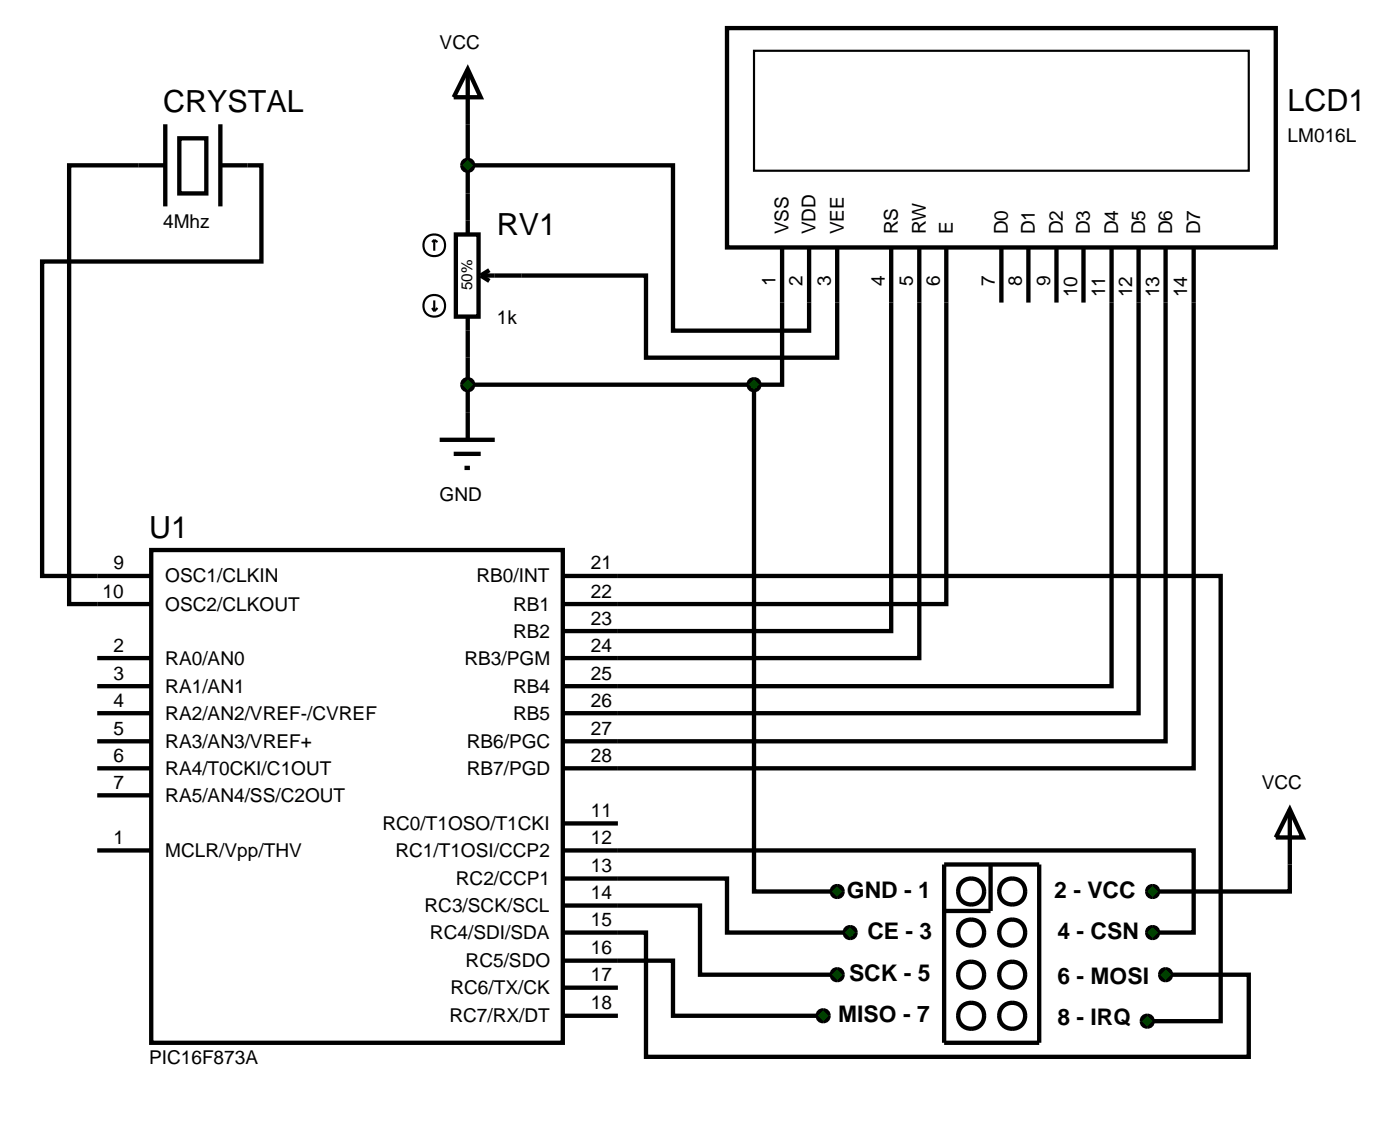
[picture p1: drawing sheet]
<svg xmlns="http://www.w3.org/2000/svg" width="130mm" height="104mm" viewBox="0 0 130 104" stroke-linecap="round" stroke-linejoin="round" font-family="sans-serif">
<g fill="none" stroke="#000" stroke-width=".4">
<path d="M12.8 15.3h-6.4v40.6h7.6M22.9 15.3h1.3v8.9h-20.3v29.1h10.1M43.3 15.3h19v15.3h12.6v-7.7M43.3 6.4l1.2 2.6h-2.5zM43.3 6.4v15.3M67.3 2.6h50.8v20.3h-50.8zM42.2 21.7h2.1v7.6h-2.1zM43.3 29.3v11.4M43.3 35.6h26.5M44.5 25.5l.8 .5M45.3 25l-.8 .5M69.8 35.6v46.9h7.7"/>
<path d="M72.4 22.9v12.7h-2.6M77.5 22.9v10.2h-17.7v-7.6h-15.3M82.5 22.9v35.5h-30.4M85.1 22.9v38h-33M87.6 22.9v33h-35.5M92.7 22.9v5.1M95.2 22.9v5.1M97.8 22.9v5.1M100.3 22.9v5.1M102.9 22.9v40.6h-50.8M105.4 22.9v43.1h-53.3M107.9 22.9v45.7h-55.8"/>
<path d="M110.5 22.9v48.2h-58.4M14 50.9h38.1v45.6h-38.1zM40.7 40.7h5.1M42 42h2.5M43 43.3h.5M52.1 53.3h60.9v41.2h-6.8M9 60.9h5M9 63.5h5M9 66h5M9 71.1h5M9 73.6h5M9 78.7h5"/>
<path d="M9 68.6h5M52.1 78.7h58.4v7.6h-3.8M52.1 76.2h5.1M52.1 81.3h15.2v5h11.4M52.1 83.8h12.7v6.4h12.7M52.1 88.9h10.2v5.1h13.9M52.1 86.3h7.7v11.5h55.8v-7.6h-7.7M52.1 94h5.1M52.1 91.4h5.1M119.4 80v2.5h-12.7"/>
</g>
<g fill="none" stroke="#000" stroke-width=".2">
<path d="M69.8 4.7h45.8v11.1h-45.8zM40 28.5l.2 .3M40.2 22.2l-.2 .2M40.2 22.2l.3 .2M40.2 22.2v1M40.2 27.8v1M40.5 28.5l-.3 .3"/>
<circle cx="40.2" cy="28.3" r="1.01"/>
<circle cx="40.2" cy="22.7" r="1.01"/>
</g>
<g fill="#004000" stroke="#000" stroke-width=".4">
<path d="M42.9 35.3l.1-.1 .3-.1-.5 .5zM43.3 35.1l.3 .1 .1 .1 .1 .3zM43.8 35.6l-.1 .3-.1 .1-.3 .1zM42.8 35.6l.5 .5-.3-.1-.1-.1z"/>
<path d="M43 14.9l.3-.1-.5 .5 .1-.3zM43.3 14.8l.3 .1 .1 .1 .1 .3zM43.8 15.3l-.1 .3-.1 .1-.3 .1zM42.8 15.3l.5 .5-.3-.1-.1-.1z"/>
</g>
<g fill="#004000">
<path d="M42.8 35.6l.5-.5 .5 .5-.5 .5z"/>
<path d="M43.3 14.8l.5 .5-.5 .5-.5-.5z"/>
</g>
<g fill="none" stroke="#000" stroke-width=".4">
<path d="M87.4 80h8.8v16.5h-8.8zM91.7 80v4.3h-4.3"/>
<circle cx="89.9" cy="82.5" r="1.21"/>
<circle cx="89.9" cy="86.3" r="1.21"/>
<circle cx="89.9" cy="94" r="1.21"/>
<circle cx="89.9" cy="90.2" r="1.21"/>
<circle cx="93.7" cy="82.5" r="1.21"/>
<circle cx="93.7" cy="86.3" r="1.21"/>
<circle cx="93.7" cy="94" r="1.21"/>
<circle cx="93.7" cy="90.2" r="1.21"/>
</g>
<g fill="#004000" stroke="#000" stroke-width=".4">
<path d="M105.9 94.1l.3-.1-.5 .5 .1-.3zM106.2 94l.3 .1 .1 .1 .1 .3zM106.2 95l.5-.5-.1 .3-.1 .1zM105.7 94.5l.5 .5-.3-.1-.1-.1z"/>
<path d="M107.6 89.8l.3-.1-.5 .5 .1-.3zM107.9 89.7l.3 .1 .1 .1 .1 .3zM107.9 90.7l.5-.5-.1 .3-.1 .1zM107.4 90.2l.5 .5-.3-.1-.1-.1z"/>
<path d="M106.3 86l.1-.1 .3-.1-.5 .5zM106.7 85.8l.3 .1 .1 .1 .1 .3zM107.2 86.3l-.1 .3-.1 .1-.3 .1zM106.2 86.3l.5 .5-.3-.1-.1-.1z"/>
</g>
<g fill="#004000">
<path d="M106.2 94l.5 .5-.5 .5-.5-.5z"/>
<path d="M107.9 89.7l.5 .5-.5 .5-.5-.5z"/>
<path d="M106.2 86.3l.5-.5 .5 .5-.5 .5z"/>
</g>
<path d="M119.4 74.9l1.2 2.6h-2.5zM119.4 74.9v5.1" fill="none" stroke="#000" stroke-width=".4"/>
<g fill="#004000" stroke="#000" stroke-width=".4">
<path d="M106.3 82.2l.1-.1 .3-.1-.5 .5zM106.7 82l.3 .1 .1 .1 .1 .3zM107.2 82.5l-.1 .3-.1 .1-.3 .1zM106.2 82.5l.5 .5-.3-.1-.1-.1z"/>
<path d="M78.3 86l.1-.1 .3-.1-.5 .5zM78.7 85.8l.3 .1 .1 .1 .1 .3zM79.2 86.3l-.1 .3-.1 .1-.3 .1zM78.2 86.3l.5 .5-.3-.1-.1-.1z"/>
<path d="M75.9 93.6l.3-.1-.5 .5 .1-.3zM76.2 93.5l.3 .1 .1 .1 .1 .3zM76.2 94.5l.5-.5-.1 .3-.1 .1zM75.7 94l.5 .5-.3-.1-.1-.1z"/>
<path d="M77.2 89.8l.3-.1-.5 .5 .1-.3zM77.5 89.7l.3 .1 .1 .1 .1 .3zM77.5 90.7l.5-.5-.1 .3-.1 .1zM77 90.2l.5 .5-.3-.1-.1-.1z"/>
<path d="M77.2 82.1l.3-.1-.5 .5 .1-.3zM77.5 82l.3 .1 .1 .1 .1 .3zM78 82.5l-.1 .3-.1 .1-.3 .1zM77 82.5l.5 .5-.3-.1-.1-.1z"/>
<path d="M69.4 35.3l.1-.1 .3-.1-.5 .5zM69.8 35.1l.3 .1 .1 .1 .1 .3zM69.8 36.1l.5-.5-.1 .3-.1 .1zM69.3 35.6l.5 .5-.3-.1-.1-.1z"/>
</g>
<g fill="#004000">
<path d="M106.2 82.5l.5-.5 .5 .5-.5 .5z"/>
<path d="M78.2 86.3l.5-.5 .5 .5-.5 .5z"/>
<path d="M76.2 93.5l.5 .5-.5 .5-.5-.5z"/>
<path d="M77.5 89.7l.5 .5-.5 .5-.5-.5z"/>
<path d="M77.5 82l.5 .5-.5 .5-.5-.5z"/>
<path d="M69.3 35.6l.5-.5 .5 .5-.5 .5z"/>
</g>
<path d="M12.8 15.3h2.5M15.3 11.5v7.6M16.6 12.8h2.5v5.1h-2.5zM20.4 11.5v7.6M20.4 15.3h2.5" fill="none" stroke="#000" stroke-width=".4"/>
<g font-size="2.8">
<text x="15.1" y="10.4">CRYSTAL</text>
<text x="119.2" y="10.3">LCD1</text>
<text x="46" y="21.8">RV1</text>
<text x="13.8" y="49.8">U1</text>
</g>
<g font-size="2.1">
<text x="78.4" y="83.1">GND - 1</text>
<text x="97.6" y="83.1">2 - VCC</text>
<text x="80.3" y="86.9">CE - 3</text>
<text x="97.9" y="86.9">4 - CSN</text>
<text x="77.6" y="94.6">MISO - 7</text>
<text x="78.6" y="90.8">SCK - 5</text>
<text x="97.9" y="91">6 - MOSI</text>
<text x="97.9" y="94.8">8 - IRQ</text>
</g>
<g font-size="1.8">
<text x="40.7" y="4.5">VCC</text>
<text x="119.2" y="13.1">LM016L</text>
<text x="15.1" y="21.1">4Mhz</text>
<text x="73" y="21.7" transform="rotate(-90 73 21.7)">VSS</text>
<text x="75.5" y="21.7" transform="rotate(-90 75.5 21.7)">VDD</text>
<text x="78.1" y="21.7" transform="rotate(-90 78.1 21.7)">VEE</text>
<text x="83.1" y="21.7" transform="rotate(-90 83.1 21.7)">RS</text>
<text x="85.7" y="21.7" transform="rotate(-90 85.7 21.7)">RW</text>
<text x="88.2" y="21.7" transform="rotate(-90 88.2 21.7)">E</text>
<text x="93.3" y="21.7" transform="rotate(-90 93.3 21.7)">D0</text>
<text x="95.8" y="21.7" transform="rotate(-90 95.8 21.7)">D1</text>
<text x="98.4" y="21.7" transform="rotate(-90 98.4 21.7)">D2</text>
<text x="100.9" y="21.7" transform="rotate(-90 100.9 21.7)">D3</text>
<text x="103.5" y="21.7" transform="rotate(-90 103.5 21.7)">D4</text>
<text x="106" y="21.7" transform="rotate(-90 106 21.7)">D5</text>
<text x="108.5" y="21.7" transform="rotate(-90 108.5 21.7)">D6</text>
<text x="111.1" y="21.7" transform="rotate(-90 111.1 21.7)">D7</text>
<text x="46" y="30">1k</text>
<text x="71.8" y="26.5" transform="rotate(-90 71.8 26.5)">1</text>
<text x="74.3" y="26.5" transform="rotate(-90 74.3 26.5)">2</text>
<text x="76.9" y="26.5" transform="rotate(-90 76.9 26.5)">3</text>
<text x="81.9" y="26.5" transform="rotate(-90 81.9 26.5)">4</text>
<text x="84.5" y="26.5" transform="rotate(-90 84.5 26.5)">5</text>
<text x="87" y="26.5" transform="rotate(-90 87 26.5)">6</text>
<text x="92.1" y="26.5" transform="rotate(-90 92.1 26.5)">7</text>
<text x="94.6" y="26.5" transform="rotate(-90 94.6 26.5)">8</text>
<text x="97.2" y="26.5" transform="rotate(-90 97.2 26.5)">9</text>
<text x="99.7" y="27.5" transform="rotate(-90 99.7 27.5)">10</text>
<text x="102.3" y="27.5" transform="rotate(-90 102.3 27.5)">11</text>
<text x="104.8" y="27.5" transform="rotate(-90 104.8 27.5)">12</text>
<text x="107.3" y="27.5" transform="rotate(-90 107.3 27.5)">13</text>
<text x="109.9" y="27.5" transform="rotate(-90 109.9 27.5)">14</text>
<text x="40.7" y="46.4">GND</text>
<text x="10.5" y="52.7">9</text>
<text x="15.3" y="53.9">OSC1/CLKIN</text>
<text x="44.1" y="53.9">RB0/INT</text>
<text x="54.7" y="52.7">21</text>
<text x="9.5" y="55.3">10</text>
<text x="15.3" y="56.5">OSC2/CLKOUT</text>
<text x="47.5" y="59">RB2</text>
<text x="47.5" y="56.5">RB1</text>
<text x="54.7" y="57.8">23</text>
<text x="54.7" y="55.3">22</text>
<text x="10.5" y="60.3">2</text>
<text x="10.5" y="62.9">3</text>
<text x="10.5" y="65.4">4</text>
<text x="15.3" y="61.5">RA0/AN0</text>
<text x="15.3" y="64.1">RA1/AN1</text>
<text x="43" y="61.5">RB3/PGM</text>
<text x="47.5" y="64.1">RB4</text>
<text x="54.7" y="65.4">26</text>
<text x="54.7" y="62.9">25</text>
<text x="54.7" y="60.3">24</text>
<text x="10.5" y="70.5">6</text>
<text x="10.5" y="68">5</text>
<text x="15.3" y="66.6">RA2/AN2/VREF-/CVREF</text>
<text x="15.3" y="71.7">RA4/T0CKI/C1OUT</text>
<text x="15.3" y="69.2">RA3/AN3/VREF+</text>
<text x="43.2" y="71.7">RB7/PGD</text>
<text x="43.2" y="69.2">RB6/PGC</text>
<text x="47.5" y="66.6">RB5</text>
<text x="54.7" y="70.5">28</text>
<text x="54.7" y="68">27</text>
<text x="10.5" y="73">7</text>
<text x="15.3" y="74.2">RA5/AN4/SS/C2OUT</text>
<text x="35.4" y="76.8">RC0/T1OSO/T1CKI</text>
<text x="54.7" y="75.6">11</text>
<text x="116.8" y="73">VCC</text>
<text x="10.5" y="78.1">1</text>
<text x="15.3" y="79.3">MCLR/Vpp/THV</text>
<text x="36.6" y="79.3">RC1/T1OSI/CCP2</text>
<text x="42.2" y="81.9">RC2/CCP1</text>
<text x="54.7" y="78.1">12</text>
<text x="54.7" y="80.7">13</text>
<text x="54.7" y="83.2">14</text>
<text x="39.3" y="84.4">RC3/SCK/SCL</text>
<text x="39.8" y="86.9">RC4/SDI/SDA</text>
<text x="43.1" y="89.5">RC5/SDO</text>
<text x="54.7" y="88.3">16</text>
<text x="54.7" y="85.7">15</text>
<text x="41.6" y="94.6">RC7/RX/DT</text>
<text x="41.7" y="92">RC6/TX/CK</text>
<text x="54.7" y="93.4">18</text>
<text x="54.7" y="90.8">17</text>
<text x="13.8" y="98.5">PIC16F873A</text>
</g>
<text font-size="1.4" x="43.7" y="26.9" transform="rotate(-90 43.7 26.9)">50%</text>
</svg>
